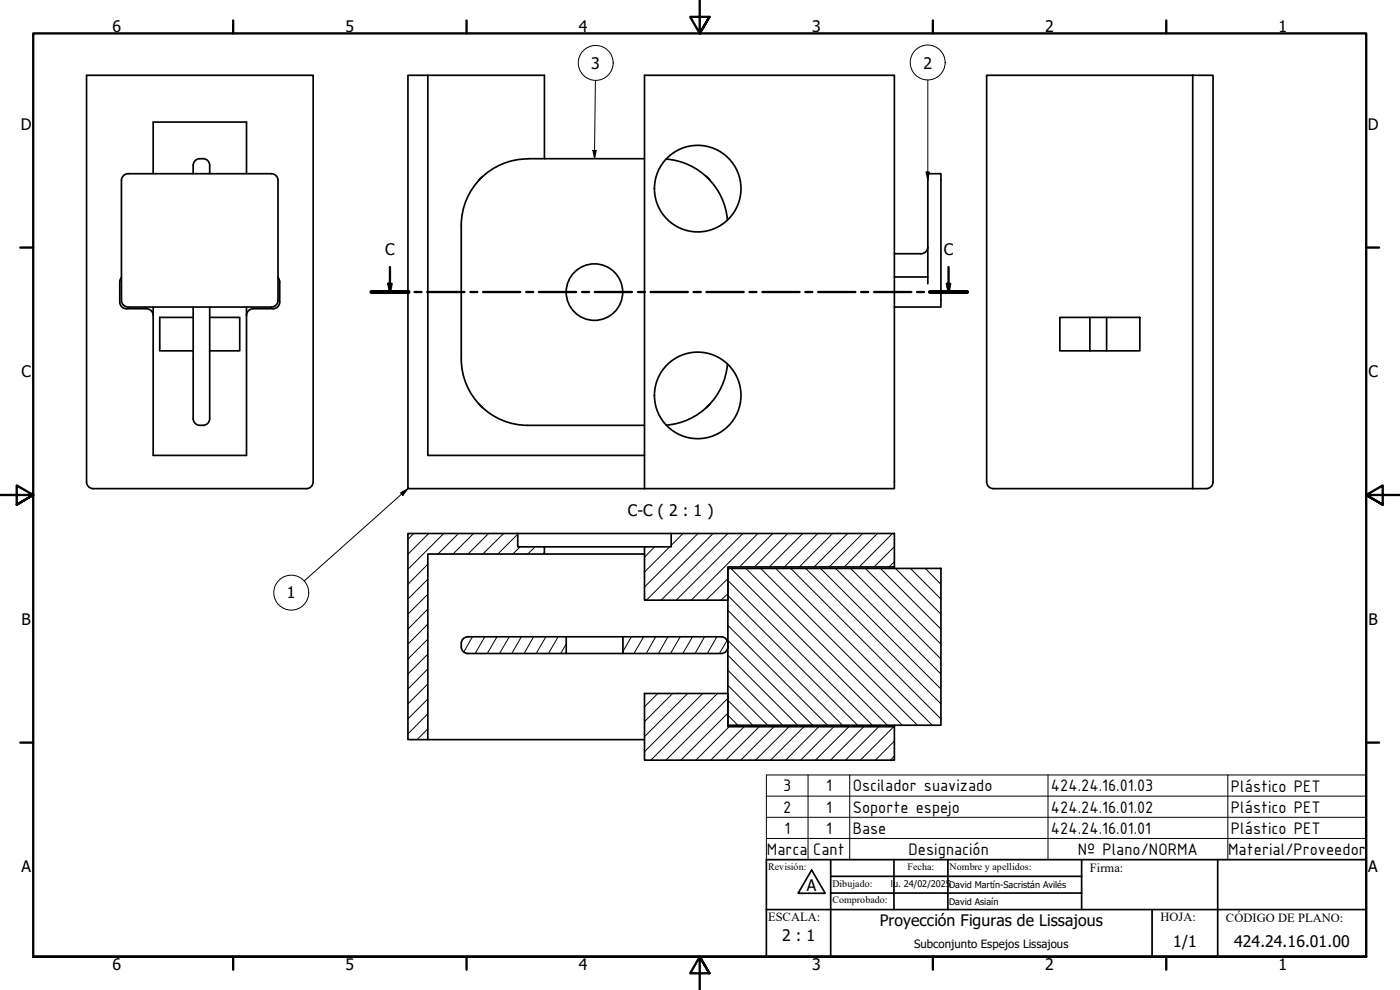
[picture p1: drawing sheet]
<svg xmlns="http://www.w3.org/2000/svg" width="420mm" height="297mm" viewBox="0 0 420 297" stroke-linecap="round" stroke-linejoin="round" font-family="sans-serif">
<!-- layer: Sombreado (ISO) -->
<g fill="none" stroke="#000" stroke-width=".3">
<path d="M124.1 160.1l-1.7 1.7M128.4 178.3l-6 6M128.4 173.8l-6 6M128.4 169.3l-6 6M128.7 160.1l-6.3 6.2M133.2 160.1l-10.8 10.7M137.6 160.1l-6.2 6.1M142.1 160.1l-6.1 6.1M146.6 160.1l-6.1 6.1M151.1 160.1l-6.2 6.1M155.4 160.3l-6 5.9M156.1 164.1l-2.2 2.1"/>
<path d="M160.6 164.1l-2.2 2.1M163.4 165.7l-.5 .5M196.5 164.1l-3.1 3.1M201 164.1l-7.6 7.5M205 160.1l-3.6 3.5M209.5 160.1l-16.1 16M214 160.1l-20 20M218.4 178.1l-2 2M218.4 173.6l-6.5 6.5M218.4 160.1l-20 20M218.4 178.7l39 38.9M218.4 174.2l43.4 43.4"/>
<path d="M219.3 170.5l47 47.1M222.9 160.1l-20 20M223.8 170.5l47 47.1M227.5 160.1l-20 20M228.3 170.5l47 47.1M231.9 160.1l-10 10M232.8 170.5l47 47.1M236.4 160.1l-10 10M237.3 170.5l45.1 45.2M240.9 160.1l-10 10M241.8 170.5l40.6 40.7M245.4 160.1l-10 10"/>
<path d="M246.3 170.5l36.1 36.2M249.9 160.1l-10 10M250.8 170.5l31.6 31.7M254.4 160.1l-10.1 10M255.3 170.5l27.1 27.2M258.9 160.1l-10 10M259.7 170.5l22.7 22.8M263.3 160.1l-9.9 10M264.2 170.5l18.2 18.3M267.8 160.1l-9.9 10M268.4 168.5l-1.6 1.6M268.4 164l-6.1 6.1"/>
<path d="M268.7 170.5l13.7 13.8M273.2 170.5l9.2 9.3M277.7 170.5l4.7 4.8M282.2 170.5l.2 .3M128.4 196.3l-6 5.9M128.4 191.8l-6 5.9M128.4 187.2l-6 6.1M128.4 182.7l-6 6.1M141.8 191.1l-2.6 4.5M145.5 191.1l-2.9 5M149.2 191.1l-3 5M152.8 191.1l-2.9 5"/>
<path d="M156.5 191.1l-2.9 5M160.1 191.1l-2.8 5M163.8 191.1l-2.9 5M167.5 191.1l-2.9 5M169.9 193.2l-1.6 2.9M189.5 191.1l-2.6 4.4M193.2 191.1l-3 5M196.8 191.1l-2.9 5M200.5 191.1l-2.9 5M204.2 191.1l-3 5M207.8 191.1l-2.9 5M211.5 191.1l-2.9 5"/>
<path d="M215.1 191.1l-2.8 5M218.2 192.2l-2.3 3.9M218.4 196.6l21 21M218.4 192.1l25.5 25.5M218.4 187.6l29.9 30M218.4 183.1l34.5 34.5M128.4 218.7l-3.2 3.2M128.4 214.2l-6 6M128.4 209.7l-6 6M128.4 205.2l-6 6M128.4 200.7l-6 6M197.4 208.1l-4 4"/>
<path d="M201.9 208.1l-8.5 8.4M206.4 208.1l-13 12.9M210.9 208.1l-17.5 17.4M215.3 208.1l-20 20M218.4 214l-14.1 14.1M218.4 209.5l-18.6 18.6M218.4 214.6l3 3M218.4 210.1l7.5 7.5M218.4 205.6l12 12M218.4 201.1l16.5 16.5M218.8 218l-9.9 10.1M223.3 218l-10 10.1"/>
<path d="M227.8 218l-10 10.1M232.3 218l-10 10.1M236.8 218l-10 10.1M241.3 218l-10 10.1M245.7 218l-9.9 10.1M250.3 218l-10 10.1M254.8 218l-10.1 10.1M259.2 218l-10 10.1M263.7 218l-10 10.1M268.2 218l-10 10.1M268.4 226.9l-1.2 1.2M268.4 222.4l-5.7 5.7"/>
</g>
<!-- layer: Visible (ISO) -->
<g fill="none" stroke="#000" stroke-width=".51">
<path d="M128.4 22.6h35v25M193.4 22.6h75v124h-75zM357.9 22.6h6.1v122M357.9 22.6h-61.8v122M357.9 22.6v124M38.4 52.1a2 2 0 0 0-2 2v36a2 2 0 0 0 2 2M38.5 52.1h43M46 52.1v-15.5h28v15.5M58 49.6a2.57 2.57 0 0 1 2-2.1 2.57 2.57 0 0 1 2.7 1.1l.2 1M58 49.6v2.5M62.9 49.6v2.5M81.4 52.1a2 2 0 0 1 2 2v36a2 2 0 0 1-2 2"/>
<path d="M144.9 52.9l-1.2 1.1M158.4 47.7a20 20 0 0 0-20 19.9M158.4 47.6h35M200 47.7a20 20 0 0 1 18.3 18.4M211.9 52.9l1.2 1.1M138.4 67.6v40M268.4 76.1h8M278.4 74.1a2 2 0 0 1-2 2M36.4 83.3l-.5 1.3v6a2 2 0 0 0 2.1 2h6a2 2 0 0 1 2 2M38.5 92.1h43M46 92.1v44.5h28v-44.5M58 95.2h-10.1v10.1h10.1"/>
<path d="M58 92.1v33.5a2.57 2.57 0 0 0 2 2.1 2.57 2.57 0 0 0 2.7-1.1l.2-1v-33.5M62.9 95.2h9v10.1h-9M75.9 92.6h6.1M76 92.6a2 2 0 0 0-2 2M83.4 83.3l.5 1.3v6a2 2 0 0 1-2 2M268.4 83.1h10M278.4 85.1v-33h4v40h-14M318.1 95.2h24v10.1h-24zM327.1 95.2v10.1M332.1 95.2v10.1M138.4 107.7a20 20 0 0 0 20 19.9M218.3 109.2a20 20 0 0 1-18.3 18.4"/>
<path d="M143.7 121.2l1.2 1.1M158.4 127.6h35M193.4 136.6h-65v-114h-6v124h71M213.1 121.2l-1.2 1.1M26 144.6a2 2 0 0 0 2 2M26 144.6v-122h68v122M94 144.6a2 2 0 0 1-2 2h-64.1M296.1 144.6a2 2 0 0 0 2 2h64M364 144.6a2 2 0 0 1-2 2M122.4 160.1h33v4h8v2.1h-35v55.7h-6zM155.4 160.1h46M163.4 164.1h30"/>
<path d="M163.4 166.2h30M193.4 164.1h8v-4h67v10h-50v10h-25zM218.4 170.5h64v47.1h-64zM268.4 170.1v.4M138.4 193.1a2.27 2.27 0 0 0 2 3M140.4 191.1h29.5v5h-29.5M140.4 191.1a2 2 0 0 0-2 2M169.9 196.1h17M169.9 191.1h17M216.4 191.1h-29.5v5h29.5M216.4 191.1a2 2 0 0 1 2 2M218.4 193.1a2.27 2.27 0 0 1-2 3"/>
<path d="M193.4 208.1h25v9.9h50v10.1h-75zM268.4 217.6v.4M128.4 221.9h65"/>
<circle cx="209.4" cy="56.6" r="13"/>
<circle cx="178.4" cy="87.6" r="8.5"/>
<circle cx="209.4" cy="118.6" r="13"/>
</g>
<g fill="none" stroke="#000" stroke-width=".3">
<path d="M178.7 24.1l-.3 23.5M278.4 24v30.1M177.9 45.1h1l-.5 2.5zM277.9 51.6h1l-.5 2.5zM120.2 147.9l2.2-1.3-1.5 2zM122.4 146.6l-31.1 27.7M230 238.9h180M242.5 232.5v25.4M255 232.5v25.4M314.5 232.5v25.4M368.5 232.5v25.4M230 251.6h180v-19.1h-180v25.4h180v-6.3"/>
<path d="M230 245.2h180"/>
<circle cx="178.8" cy="18.9" r="5.2"/>
<circle cx="278.4" cy="18.7" r="5.2"/>
<circle cx="87.4" cy="177.8" r="5.2"/>
</g>
<g fill="none" stroke="#000" stroke-width=".7">
<path d="M111.4 87.6h11.2M116.5 85.1h1l-.5 2.5zM117 80.1v7.5M124.4 87.6h2.1M128.2 87.6h11.2M141.2 87.6h2.1M145 87.6h11.1M157.9 87.6h2.1M161.7 87.6h11.2M174.7 87.6h2.1M178.5 87.6h11.2M191.5 87.6h2"/>
<path d="M195.3 87.6h11.1M208.2 87.6h2.1M212 87.6h11.2M224.9 87.6h2.1M228.8 87.6h11.2M241.7 87.6h2.1M245.6 87.6h11.1M258.4 87.6h2.1M262.3 87.6h11.2M275.2 87.6h2.1M279.1 87.6h11.2M284.2 85.1h1l-.5 2.5z"/>
<path d="M284.7 80.1v7.5"/>
</g>
<path d="M111.4 87.6h11.2M279.1 87.6h11.2" fill="none" stroke="#000" stroke-width="1.2"/>
<path d="M116.5 85.1h1l-.5 2.5zM284.2 85.1h1l-.5 2.5z" fill="#000"/>
<!-- layer: Borde (ISO) -->
<g fill="none" stroke="#000" stroke-width=".7">
<path d="M70 6.1v3.9M140 6.1v3.9M210 0v10l-2.9-4.9h5.8l-2.9 4.9 2.9-4.9M280 6.1v3.9M350 6.1v3.9M6.1 74.3h3.9M410 74.3h3.9M0 148.5h10l-5-2.8v5.7l5-2.9-5 2.9M420 148.5h-10l5-2.8v5.7l-5-2.9 5 2.9M6.1 222.8h3.9M410 222.8h3.9M10 287.1v-277.1h400v277.1h-400h400"/>
<path d="M70 287.1v3.8M140 287.1v3.8M212.9 292l-2.9-4.9 2.9 4.9h-5.8l2.9-4.9v9.9M280 287.1v3.8M350 287.1v3.8"/>
</g>
<path d="M230 257.9h180v29.2h-180zM249.3 257.9v29.2M268.3 257.9v15M284.5 257.9v15M324.6 257.9v15M365.4 257.9v29.2M410 250.4v.5M230 272.9h180M243.6 261l4 7h-8.1zM249.3 262.9h75.3M249.3 268h75.3M345.8 272.9v14.2" fill="none" stroke="#000" stroke-width=".51"/>
<path d="M177.9 45.1h1l-.5 2.5zM277.9 51.6h1l-.5 2.5zM120.2 147.9l2.2-1.3-1.5 2z" fill="#000"/>
<g font-size="5.4">
<text x="235" y="237.5">3</text>
<text x="247.9" y="237.5">1</text>
<text x="255.9" y="237.5">Oscilador suavizado</text>
<text x="315.4" y="237.5">424.24.16.01.03</text>
<text x="369.4" y="237.6">Plástico PET</text>
<text x="235" y="243.8">2</text>
<text x="247.9" y="243.8">1</text>
<text x="255.9" y="243.8">Soporte espejo</text>
<text x="315.4" y="243.8">424.24.16.01.02</text>
<text x="369.4" y="244">Plástico PET</text>
<text x="235.4" y="250.2">1</text>
<text x="247.9" y="250.2">1</text>
<text x="255.9" y="250.2">Base</text>
<text x="315.4" y="250.2">424.24.16.01.01</text>
<text x="369.4" y="250.3">Plástico PET</text>
<text x="230.1" y="256.5">Marca</text>
<text x="244" y="256.5">Cant</text>
<text x="272.7" y="256.7">Designación</text>
<text x="323.5" y="256.5">Nº Plano/NORMA</text>
<text x="368.6" y="256.5">Material/Proveedor</text>
</g>
<g font-size="4.8">
<text x="33.7" y="9.6">6</text>
<text x="103.7" y="9.6">5</text>
<text x="173.7" y="9.6">4</text>
<text x="243.7" y="9.6">3</text>
<text x="313.7" y="9.6">2</text>
<text x="383.7" y="9.6">1</text>
<text x="177.4" y="20.7">3</text>
<text x="277.1" y="20.6">2</text>
<text x="6.2" y="38.9">D</text>
<text x="410.5" y="38.9">D</text>
<text x="115.6" y="76.6">C</text>
<text x="283.2" y="76.6">C</text>
<text x="6.4" y="113.1">C</text>
<text x="410.7" y="113.1">C</text>
<text x="188.4" y="154.9">C-C ( 2 : 1 )</text>
<text x="86.1" y="179.6">1</text>
<text x="6.4" y="187.4">B</text>
<text x="410.7" y="187.4">B</text>
<text x="6.4" y="261.7">A</text>
<text x="410.7" y="261.7">A</text>
<text x="242.1" y="267.4">A</text>
<text x="264" y="277.9">Proyección Figuras de Lissajous</text>
<text x="234.8" y="282.4">2 : 1</text>
<text x="352.1" y="284.3">1/1</text>
<text x="370.4" y="284.3">424.24.16.01.00</text>
<text x="33.7" y="290.9">6</text>
<text x="103.7" y="290.9">5</text>
<text x="173.7" y="290.9">4</text>
<text x="243.7" y="290.9">3</text>
<text x="313.7" y="290.9">2</text>
<text x="383.7" y="290.9">1</text>
</g>
<g font-size="3.7">
<text x="327.1" y="261.5">Firma:</text>
<text x="230.5" y="276.5">ESCALA:</text>
<text x="348.2" y="276.5">HOJA:</text>
<text x="367.9" y="276.8">CÓDIGO DE PLANO:</text>
</g>
<text font-size="3.4" x="274.4" y="284.5">Subconjunto Espejos Lissajous</text>
<g font-size="3">
<text x="230.5" y="261">Revisión:</text>
<text x="272.4" y="261">Fecha:</text>
<text x="285" y="261">Nombre y apellidos:</text>
<text x="249.8" y="266.1">Dibujado:</text>
<text x="249.8" y="271">Comprobado:</text>
</g>
<g font-size="2.7">
<text x="267.4" y="266.2">lu. 24/02/2025David Martín-Sacristán Avilés</text>
<text x="284.9" y="271.5">David Asiaín</text>
</g>
</svg>
